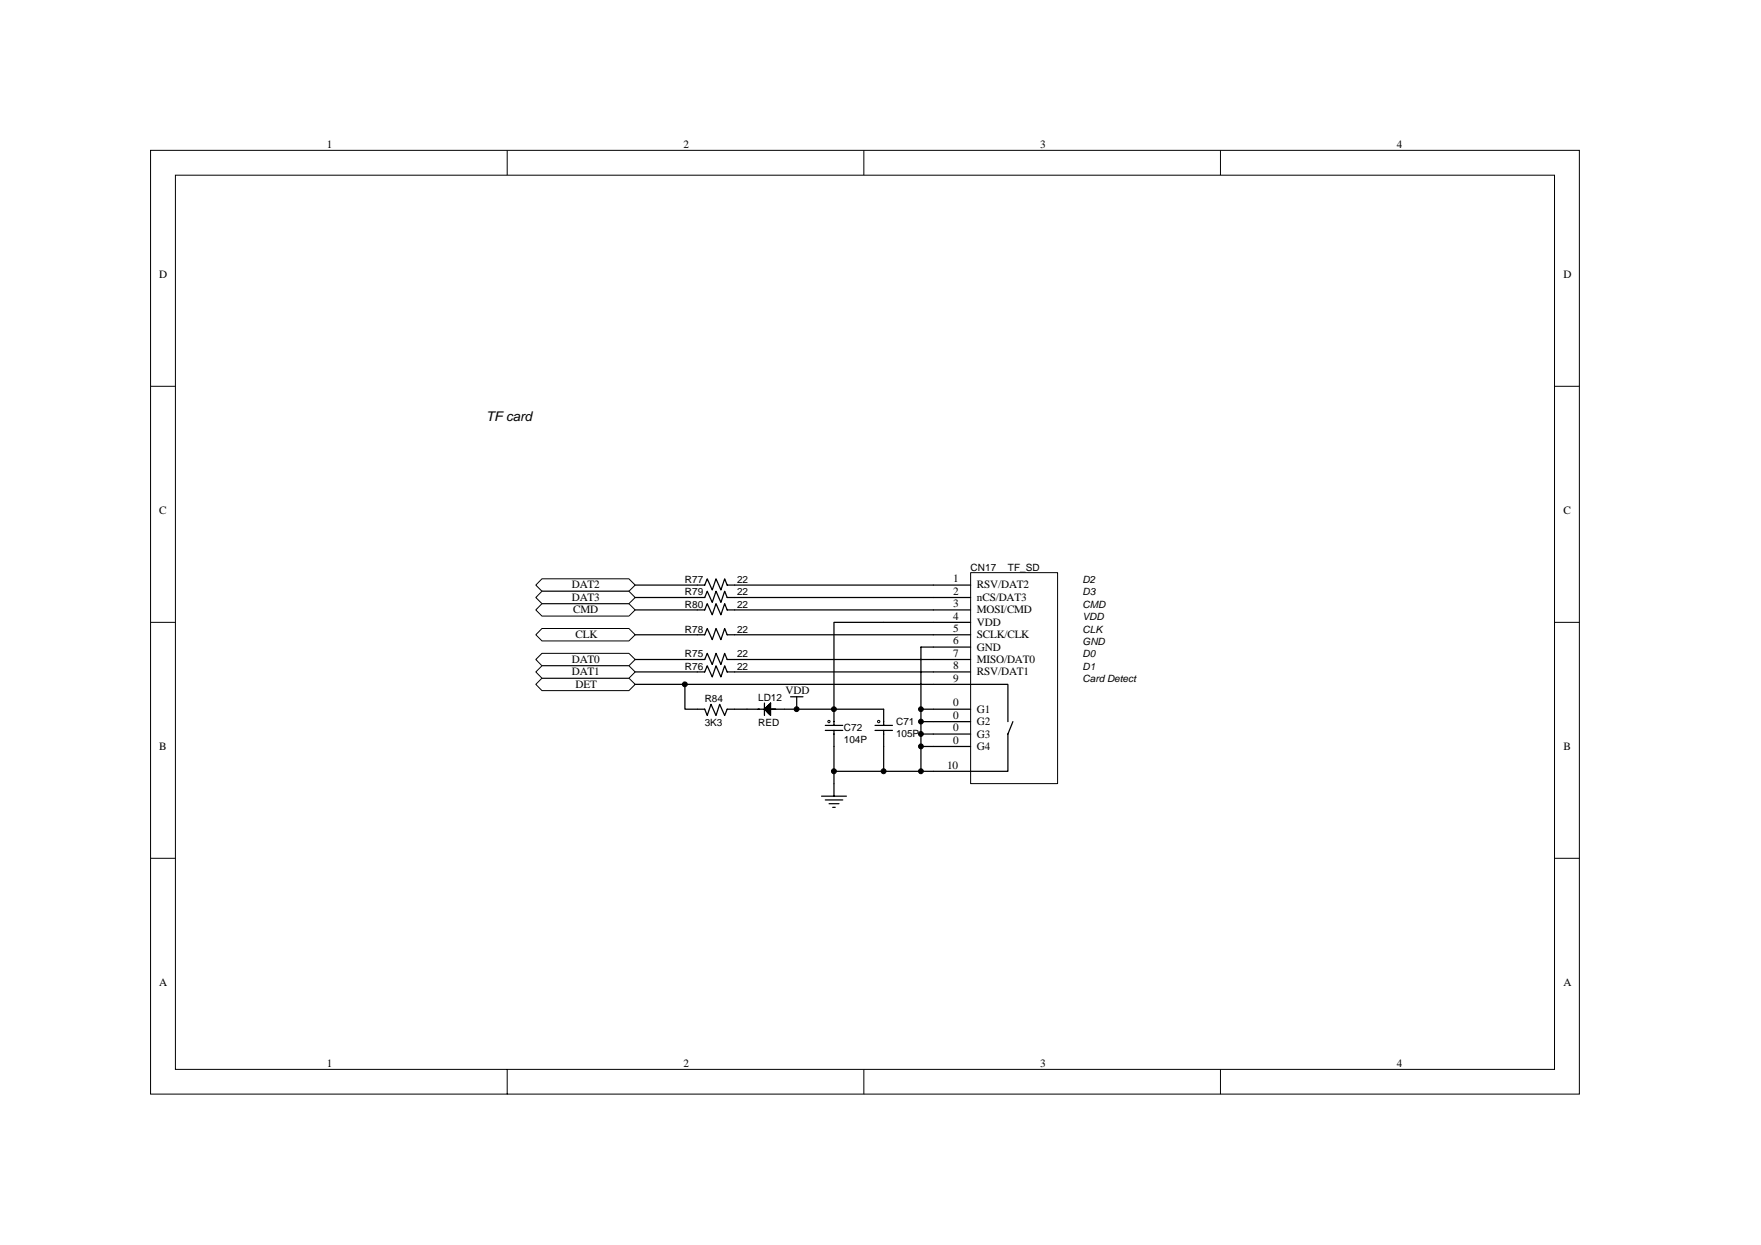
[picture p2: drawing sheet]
<svg xmlns="http://www.w3.org/2000/svg" width="297mm" height="210mm" viewBox="0 0 297 210" stroke-linecap="round" stroke-linejoin="round" font-family="sans-serif">
<g fill="none" stroke="#000" stroke-width=".17">
<path d="M25.4 25.4h241v159.1h-241zM29.6 29.5h232.6v150.9h-232.6zM85.6 25.4v4.1M145.7 25.4v4.1M205.9 25.4v4.1M25.4 65.2h4.2M262.2 65.2h4.2M25.4 105h4.2M262.2 105h4.2M25.4 144.8h4.2M262.2 144.8h4.2M85.6 180.4v4.2"/>
<path d="M145.7 180.4v4.2M205.9 180.4v4.2"/>
</g>
<path d="M155.3 125.9h2.1" fill="none" stroke="#000" stroke-width=".21"/>
<g fill="#fff" stroke="#000" stroke-width=".17">
<path d="M90.4 111.2l1-1h14.7l1 1-1 1.1h-14.7z" fill-rule="evenodd"/>
<path d="M91.4 101.8h14.7l1 1.1-1 1h-14.7l-1-1z" fill-rule="evenodd"/>
<path d="M90.4 115.4l1-1h14.7l1 1-1 1.1h-14.7z" fill-rule="evenodd"/>
<path d="M91.4 106h14.7l1 1.1-1 1h-14.7l-1-1z" fill-rule="evenodd"/>
</g>
<g fill="none" stroke="#000" stroke-width=".21">
<path d="M123.9 98.7h33.5M107.1 115.4h50.3M123.9 102.9h33.5M123.9 107.1h33.5M123.9 111.2h33.5M123.9 113.3h33.5M123.9 100.8h33.5M140.7 119.6v2.7M157.4 109.1h-2.1v21M138.6 134.3h4.2M139.2 134.9h3M139.2 123.2h3"/>
<path d="M139.2 122.3h3M139.8 135.6h1.7M140.5 136.2h.4M140.7 123.2v2.7M140.7 132.2v2.1M155.3 121.7h2.1"/>
</g>
<path d="M139.7 121.6h.3v.2h-.3z" fill-rule="evenodd" fill="#fff" stroke="#000" stroke-width=".17"/>
<path d="M149.1 119.6v2.7M147.6 123.2h2.9M147.6 122.3h2.9M149.1 123.2v2.7" fill="none" stroke="#000" stroke-width=".21"/>
<circle cx="148.2" cy="121.7" r=".2" fill="#fff" stroke="#000" stroke-width=".17"/>
<path d="M163.7 96.6h14.7v35.6h-14.7z" fill="#fff"/>
<path d="M163.7 96.6h14.7v35.6h-14.7z" fill="none" stroke="#000" stroke-width=".17"/>
<g fill="none" stroke="#000" stroke-width=".21">
<path d="M157.4 98.7h6.3M117.6 119.6h1.3l.4 1.1 .6-1.9 .9 1.9 .6-1.9 .8 1.9 .5-1.1h1.2M126 119.6h2.9M128.9 118.6v2.1M129.2 119.4v.4M129.4 119.2v.8M129.6 119v1.2M129.8 118.8v1.7M130 118.6v2.1l-1.1-1.1zM130 119.6h2.3M155.3 119.6h8.4M157.4 115.4h12.6v6.3"/>
<path d="M157.4 100.8h6.3M157.4 102.9h6.3M157.4 107.1h6.3M157.4 109.1h6.3M157.4 111.2h6.3M157.4 113.3h6.3M163.7 105h-23v14.6h8.4M149.1 125.9v4.2M155.3 123.8h8.4M157.4 125.9h6.3M157.4 121.7h6.3M170.9 121.7l-.9 2.1v6.3h-29.3v-4.2"/>
</g>
<g fill="#000" stroke="#000" stroke-width=".17">
<circle cx="155.3" cy="119.6" r=".4"/>
<circle cx="155.3" cy="123.8" r=".41"/>
<circle cx="155.3" cy="125.9" r=".41"/>
<circle cx="155.3" cy="121.7" r=".4"/>
</g>
<g fill="#fff" stroke="#000" stroke-width=".17">
<path d="M90.4 113.3l1-1h14.7l1 1-1 1.1h-14.7z" fill-rule="evenodd"/>
<path d="M91.4 97.6h14.7l1 1.1-1 1h-14.7l-1-1z" fill-rule="evenodd"/>
<path d="M91.4 99.7h14.7l1 1.1-1 1h-14.7l-1-1z" fill-rule="evenodd"/>
</g>
<path d="M107.1 98.7h11.8l.4-1.1 .8 1.9 .7-1.9 .8 1.9 .6-1.9 .5 1.1h1.2M107.1 100.8h11.8l.4-1.1 .8 1.9 .7-1.9 .8 1.9 .6-1.9 .5 1.1h1.2M107.1 102.9h11.8l.4-1.1 .8 1.9 .7-1.9 .8 1.9 .6-1.9 .5 1.1h1.2M107.1 107.1h11.8l.4-1.1 .8 1.9 .7-1.9 .8 1.9 .6-1.9 .5 1.1h1.2M107.1 111.2h11.8l.4-1 .8 1.9 .7-1.9 .8 1.9 .6-1.9 .5 1h1.2M107.1 113.3h11.8l.4-1 .8 1.9 .7-1.9 .8 1.9 .6-1.9 .5 1h1.2M115.5 115.4v4.2h2.1M123.9 119.6h2.1M132.3 119.6h8.4M133.3 117.5h2.1M134.4 117.5v2.1M140.7 130.1v2.1" fill="none" stroke="#000" stroke-width=".21"/>
<g fill="#000" stroke="#000" stroke-width=".17">
<circle cx="115.5" cy="115.4" r=".41"/>
<circle cx="134.4" cy="119.6" r=".41"/>
<circle cx="140.7" cy="119.6" r=".41"/>
<circle cx="140.7" cy="130.1" r=".42"/>
<circle cx="149" cy="130.1" r=".42"/>
<circle cx="155.3" cy="130.1" r=".41"/>
</g>
<text font-size="2.3" x="82" y="71">TF card</text>
<g font-size="1.9">
<text x="55.2" y="24.9">1</text>
<text x="115.3" y="24.9">2</text>
<text x="175.5" y="24.9">3</text>
<text x="235.6" y="24.9">4</text>
<text x="26.9" y="46.9">D</text>
<text x="263.7" y="46.9">D</text>
<text x="26.9" y="86.7">C</text>
<text x="263.7" y="86.7">C</text>
<text x="96.5" y="99.3">DAT2</text>
<text x="96.5" y="101.3">DAT3</text>
<text x="160.8" y="100.3">2</text>
<text x="160.8" y="98.2">1</text>
<text x="164.8" y="101.3">nCS/DAT3</text>
<text x="164.8" y="99.3">RSV/DAT2</text>
<text x="96.7" y="103.4">CMD</text>
<text x="97.1" y="107.6">CLK</text>
<text x="160.8" y="102.4">3</text>
<text x="160.8" y="104.5">4</text>
<text x="160.8" y="106.6">5</text>
<text x="164.8" y="103.4">MOSI/CMD</text>
<text x="164.8" y="105.5">VDD</text>
<text x="164.8" y="107.6">SCLK/CLK</text>
<text x="96.5" y="111.8">DAT0</text>
<text x="96.5" y="113.9">DAT1</text>
<text x="160.8" y="108.7">6</text>
<text x="160.8" y="110.8">7</text>
<text x="160.8" y="112.9">8</text>
<text x="164.8" y="109.7">GND</text>
<text x="164.8" y="111.8">MISO/DAT0</text>
<text x="164.8" y="113.9">RSV/DAT1</text>
<text x="97.1" y="116">DET</text>
<text x="132.5" y="117.1">VDD</text>
<text x="160.8" y="119.1">0</text>
<text x="160.8" y="115">9</text>
<text x="160.8" y="125.4">0</text>
<text x="160.8" y="123.3">0</text>
<text x="160.8" y="121.2">0</text>
<text x="164.8" y="124.4">G3</text>
<text x="164.8" y="122.3">G2</text>
<text x="164.8" y="120.2">G1</text>
<text x="26.9" y="126.5">B</text>
<text x="159.7" y="129.6">10</text>
<text x="164.8" y="126.5">G4</text>
<text x="263.7" y="126.5">B</text>
<text x="26.9" y="166.3">A</text>
<text x="263.7" y="166.3">A</text>
<text x="55.2" y="179.9">1</text>
<text x="115.3" y="179.9">2</text>
<text x="175.5" y="179.9">3</text>
<text x="235.6" y="179.9">4</text>
</g>
<g font-size="1.7">
<text x="115.5" y="98.3">R77</text>
<text x="115.5" y="100.4">R79</text>
<text x="124.3" y="98.3">22</text>
<text x="124.3" y="100.4">22</text>
<text x="163.7" y="96.2">CN17</text>
<text x="170" y="96.2">TF_SD</text>
<text x="182.6" y="98.3">D2</text>
<text x="182.6" y="100.4">D3</text>
<text x="115.5" y="102.5">R80</text>
<text x="115.5" y="106.7">R78</text>
<text x="124.3" y="102.5">22</text>
<text x="124.3" y="106.7">22</text>
<text x="182.6" y="102.5">CMD</text>
<text x="182.6" y="104.6">VDD</text>
<text x="182.6" y="106.7">CLK</text>
<text x="115.5" y="110.9">R75</text>
<text x="115.5" y="113">R76</text>
<text x="124.3" y="110.9">22</text>
<text x="124.3" y="113">22</text>
<text x="182.6" y="108.8">GND</text>
<text x="182.6" y="110.9">D0</text>
<text x="182.6" y="113">D1</text>
<text x="118.9" y="118.4">R84</text>
<text x="127.9" y="118.2">LD12</text>
<text x="182.6" y="115.1">Card Detect</text>
<text x="118.9" y="122.4">3K3</text>
<text x="127.9" y="122.4">RED</text>
<text x="142.3" y="123.2">C72</text>
<text x="142.3" y="125.3">104P</text>
<text x="151.1" y="122.2">C71</text>
<text x="151.1" y="124.3">105P</text>
</g>
</svg>
